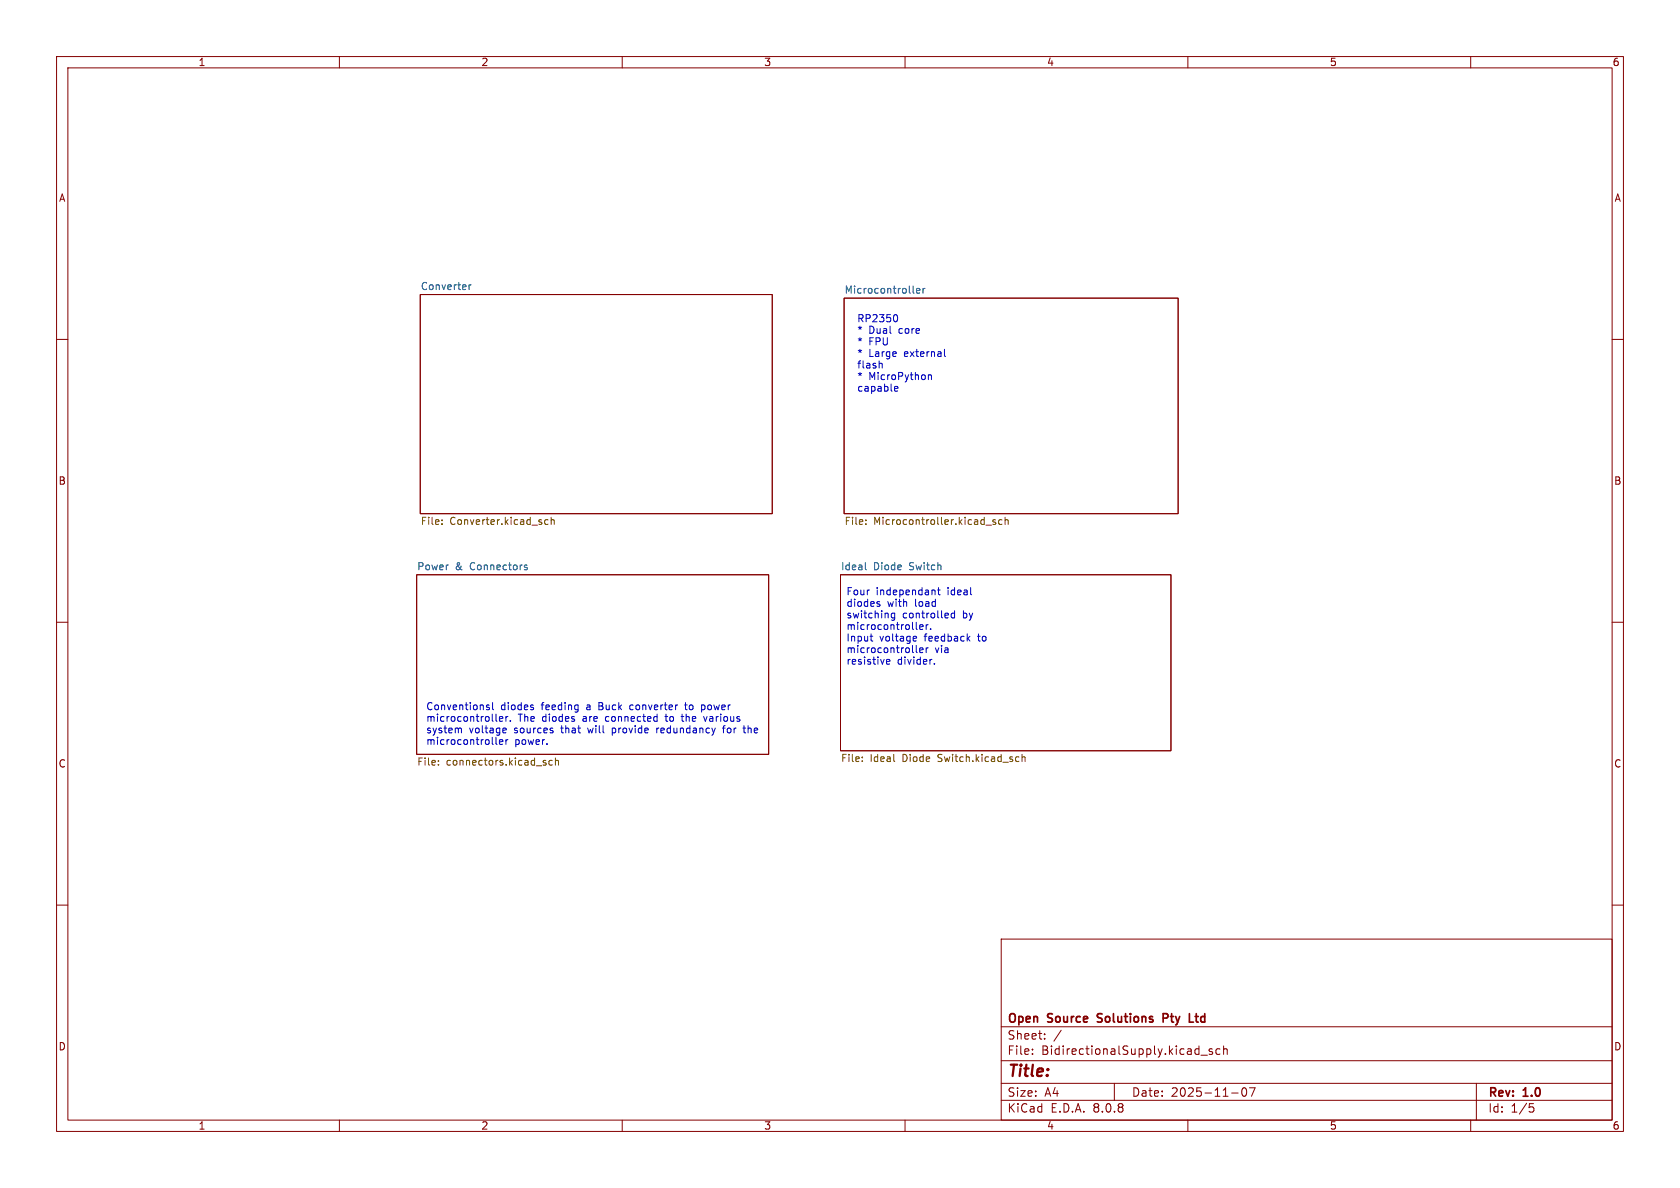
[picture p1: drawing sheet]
<svg xmlns="http://www.w3.org/2000/svg" width="297mm" height="210mm" viewBox="0 0 297 210" stroke-linecap="round" stroke-linejoin="round" font-family="sans-serif">
<g fill="none" stroke="#840000" stroke-width=".18">
<path d="M10 10h277v190h-277zM12 12h273v186h-273zM60 10v2M110 10v2M160 10v2M210 10v2M260 10v2M74.3 52.1h62.2v38.7h-62.2zM149.2 52.7h59.1v38.1h-59.1zM10 60h2M285 60h2M10 110h2"/>
<path d="M73.7 101.6h62.2v31.8h-62.2zM148.6 101.6h58.4v31.1h-58.4zM285 110h2M10 160h2M177 166h108v32h-108zM285 160h2M60 198v2M110 198v2M160 198v2M177 194.5h108M177 191.5h108M177 187.5h108"/>
<path d="M177 181.5h108M182.5 186.3v.1M182.5 185.5v.1M184.7 183.6v.1M184.7 182.8v.1M187.6 182.1l-1.3 2M197 191.5v3M210 198v2M212.3 186.5h1.2M214.3 185.5l-.3-.1-.3 .2 .1 .2 .5 .2v.3h-.6M215.7 185.5l-.5-.1-.2 .3v.4l.1 .2h.6M216.3 185.5l.2-.1 .4 .1 .1 .9"/>
<path d="M216.3 184.9v1.5M217.7 193.2h1.2M219.7 192.4l.2-.1a.81 .81 0 0 1 .6 .6 .81 .81 0 0 1-.3 .8l-.2 .1a.81 .81 0 0 1-.3-1.4zM220.9 192.3h1l-.7 1.5M260 198v2M261 191.5v6.5M270.4 195.1h.7M270.5 195.7h.4l.3 .3-.2 .5-.5 .1"/>
</g>
<path d="M194.1 179.3v.5M206.3 179.3l-.7-.1v1.5M206.3 179.9l-.7 .1M211.3 179.7h.5M211.5 179.2l.1 1.4M194 180.6l.2 .1M210.3 180.7h.7" fill="none" stroke="#840000" stroke-width=".3"/>
<path d="M82.9 50.3v.9M83.3 50.3l-.4 .3M161.4 51.6l.2 .2M162 51.4l.6-.1v-.3h-.4l-.2 .2 .1 .6h.5M163.2 51v.8M163.5 51l-.3 .2M92.7 99.9h.5M153 99.5v1l.2 .2M92.7 100.2l.5 .2v.1l-.1 .2h-.4" fill="none" stroke="#006464" stroke-width=".18"/>
<g fill="none" stroke="#725600" stroke-width=".18">
<path d="M78.1 92.6v.1M78.1 91.9v.1M96.9 91.9h-.4l-.2 .2 .1 .6h.5M97.4 92l.2-.1h.3l.1 .8M97.4 91.4v1.3M153.1 92.6v.1M153.1 91.9v.1M174.3 92.8h1M176 91.9h-.3l-.2 .1 .1 .2 .4 .1v.4h-.5M177.1 91.9h-.3l-.3 .2 .2 .6h.4M177.7 92l.2-.1h.3v.8M177.7 91.4v1.3"/>
<path d="M77.5 135.1v.2M77.5 134.5v.1M96.4 134.8l.2 .2-.2 .3M96.4 134.4l.1 .1M97.6 134.5l-.3-.1-.3 .3 .2 .5h.4M98.2 134.5l.2-.1 .3 .1v.8M98.2 134v1.3M152.4 134.5v.1M152.4 133.8v.2M158.1 134.6h.1M180.7 133.4v1.2M180.7 133.9l.2-.1h.3v.8"/>
</g>
<g fill="none" stroke="#0000c2" stroke-width=".18">
<path d="M158.4 55.6a.79 .79 0 0 1 0 1.3M156 64.4v.7M158.1 69l.2 .2 .4-.1M158.7 68.5v.1l-.6 .1M164.1 66.3v.8M164.1 66.4l.2-.1h.3l.1 .8M167 61.7v1.1l.2 .2M153.8 112.5h.5M154.1 113.3h.2M155.2 106.8h.3l.1 .2-.2 .2h-.3M156.7 117l.6-.1v-.3h-.4l-.2 .1 .1 .7h.5M158.2 108.4v1l-.3 .3-.3-.1"/>
<path d="M158.2 108.4h-.4l-.2 .2 .1 .6h.5M161.6 112.5h.4v.3l-.6 .1M162 113.3h-.4M162 114.1v1.1l.2 .2M162 111.2l.2 .1M162.6 110.9l.6-.2-.1-.2-.3-.1-.2 .2v.6h.5M162.6 114.9l.6-.1-.1-.2-.3-.1-.2 .2v.6h.5M163.7 110.4v.9M163.7 114.5v.9M164.1 110.4l-.4 .3M164.1 114.5l-.4 .3M164.5 111.2v.1"/>
<path d="M165.1 104.3l.2 .2v.6M165.2 117.3v.1M165.7 104.3h.5M165.9 103.9v1.1l.3 .1M168.8 108.4h-.4l-.3 .2 .2 .6h.5M168.8 108v1.2M171.1 112.8l.4 .5M171.5 112.5l-.5 .5M81.2 128.7l.4 .2v.7M86.5 124.7l-.3-.1-.2 .2 .1 .2 .4 .1v.3h-.5M87.1 124.2v1.1l.2 .2M87.7 130.3v1.1l.2 .2"/>
<path d="M87.7 127.4l.2 .1M88.3 127.1l.6-.1-.1-.3h-.3l-.2 .1v.6h.5M88.3 130.9v.6h.5M88.9 130.9v.2l-.6 .1M89.1 128.7l.3 .1 .1 .2-.6 .1M89.4 129.5l-.3 .1M89.4 126.7v.8M89.4 130.8v.8M89.8 126.7l-.4 .2M89.8 130.8l-.4 .2M90.2 127.4v.1M94.3 125.1v.3"/>
<path d="M97.7 129.2v.3M102.1 124.6l.1 .1M102.2 124.6l-.1 1.2M102.2 125.4l-.1 .1M108.2 128.7v1.3M108.2 129.5l.2 .1M108.4 128.7l-.2 .1M111.6 124.6l-.3 .3v.3l.3 .3M116.1 128.7v.9M116.5 128.7l-.4 .2M117.6 126.7h.4M117.7 126.2l.1 1.2"/>
<path d="M120.4 126.7h.5M120.6 126.2v1.1l.3 .2M121 124.6h.5M121.2 124.2v1.1l.3 .2M124 124.7l.4-.1 .2 .1M124.4 126.7l.3 .8 .3-.8M124.6 125.3l-.2 .2-.4-.1M127.7 128.7h.5M127.9 128.5v1.1M131.3 128.7h.5M131.6 129.5l.2 .1"/>
</g>
<text font-size="2.8" fill="#840000" x="178" y="190.9">Title:</text>
<g font-size="2.1" fill="#840000">
<text x="178" y="184">Sheet:</text>
<text x="178" y="181.2">Open</text>
<text x="185.3" y="181.2">Source</text>
<text x="194.7" y="181.2">Solutions</text>
<text x="206.9" y="181.2">Pty</text>
<text x="212.1" y="181.2">Ltd</text>
<text x="178" y="186.7">File:</text>
<text x="184.1" y="186.7">BidirectionalSupply.kicad_sch</text>
<text x="178" y="196.9">KiCad</text>
<text x="178" y="194.1">Size:</text>
<text x="184.7" y="194.1">A4</text>
<text x="185.7" y="196.9">E.D.A.</text>
<text x="193.3" y="196.9">8.0.8</text>
<text x="200" y="194.1">Date:</text>
<text x="207" y="194.1">2025-11-07</text>
<text x="263" y="194.3">Rev:</text>
<text x="263" y="196.9">Id:</text>
<text x="267.1" y="196.9">1/5</text>
<text x="269.4" y="194.3">1.0</text>
</g>
<g font-size="1.8" fill="#840000">
<text x="35" y="11.9">1</text>
<text x="85" y="11.9">2</text>
<text x="135" y="11.9">3</text>
<text x="185" y="11.9">4</text>
<text x="235" y="11.9">5</text>
<text x="285" y="11.9">6</text>
<text x="10.3" y="35.9">A</text>
<text x="285.3" y="35.9">A</text>
<text x="10.3" y="85.9">B</text>
<text x="285.3" y="85.9">B</text>
<text x="10.3" y="135.9">C</text>
<text x="285.3" y="135.9">C</text>
<text x="10.3" y="185.9">D</text>
<text x="285.3" y="185.9">D</text>
<text x="35" y="199.9">1</text>
<text x="85" y="199.9">2</text>
<text x="135" y="199.9">3</text>
<text x="185" y="199.9">4</text>
<text x="235" y="199.9">5</text>
<text x="285" y="199.9">6</text>
</g>
<g font-size="1.8" fill="#006464">
<text x="74.3" y="51.4">Converter</text>
<text x="149.2" y="52">Microcontroller</text>
<text x="73.7" y="100.9">Power</text>
<text x="80.5" y="100.9">&amp;</text>
<text x="83.2" y="100.9">Connectors</text>
<text x="148.6" y="100.9">Ideal</text>
<text x="154.4" y="100.9">Diode</text>
<text x="160.8" y="100.9">Switch</text>
</g>
<g font-size="1.8" fill="#0000c2">
<text x="151.4" y="57.3">RP2350</text>
<text x="151.4" y="59.3">*</text>
<text x="153.6" y="59.3">Dual</text>
<text x="159" y="59.3">core</text>
<text x="151.4" y="61.4">*</text>
<text x="151.4" y="63.4">*</text>
<text x="151.4" y="65.5">flash</text>
<text x="153.6" y="61.4">FPU</text>
<text x="153.6" y="63.4">Large</text>
<text x="160" y="63.4">external</text>
<text x="151.4" y="67.5">*</text>
<text x="151.4" y="69.6">capable</text>
<text x="153.6" y="67.5">MicroPython</text>
<text x="149.5" y="105.5">Four</text>
<text x="149.5" y="107.6">diodes</text>
<text x="154.9" y="105.5">independant</text>
<text x="156.9" y="107.6">with</text>
<text x="161.9" y="107.6">load</text>
<text x="167.6" y="105.5">ideal</text>
<text x="149.5" y="109.6">switching</text>
<text x="149.5" y="111.7">microcontroller.</text>
<text x="149.5" y="113.7">Input</text>
<text x="155.5" y="113.7">voltage</text>
<text x="159.5" y="109.6">controlled</text>
<text x="163.6" y="113.7">feedback</text>
<text x="170.3" y="109.6">by</text>
<text x="173.2" y="113.7">to</text>
<text x="149.5" y="115.8">microcontroller</text>
<text x="149.5" y="117.8">resistive</text>
<text x="158.6" y="117.8">divider.</text>
<text x="165.3" y="115.8">via</text>
<text x="75.2" y="125.9">Conventionsl</text>
<text x="88.5" y="125.9">diodes</text>
<text x="95.9" y="125.9">feeding</text>
<text x="104" y="125.9">a</text>
<text x="106.3" y="125.9">Buck</text>
<text x="112" y="125.9">converter</text>
<text x="122" y="125.9">to</text>
<text x="125.1" y="125.9">power</text>
<text x="75.2" y="127.9">microcontroller.</text>
<text x="75.2" y="130">system</text>
<text x="82.9" y="130">voltage</text>
<text x="91" y="130">sources</text>
<text x="91.6" y="127.9">The</text>
<text x="96" y="127.9">diodes</text>
<text x="99.5" y="130">that</text>
<text x="103.3" y="127.9">are</text>
<text x="104.4" y="130">will</text>
<text x="107.5" y="127.9">connected</text>
<text x="108.9" y="130">provide</text>
<text x="116.9" y="130">redundancy</text>
<text x="118.4" y="127.9">to</text>
<text x="121.4" y="127.9">the</text>
<text x="125.5" y="127.9">various</text>
<text x="128.9" y="130">for</text>
<text x="132.8" y="130">the</text>
<text x="75.2" y="132">microcontroller</text>
<text x="91" y="132">power.</text>
</g>
<g font-size="1.8" fill="#725600">
<text x="74.3" y="93.1">File:</text>
<text x="79.5" y="93.1">Converter.kicad_sch</text>
<text x="149.2" y="93.1">File:</text>
<text x="154.4" y="93.1">Microcontroller.kicad_sch</text>
<text x="73.7" y="135.7">File:</text>
<text x="78.9" y="135.7">connectors.kicad_sch</text>
<text x="148.6" y="135">File:</text>
<text x="153.8" y="135">Ideal</text>
<text x="159.6" y="135">Diode</text>
<text x="166.1" y="135">Switch.kicad_sch</text>
</g>
</svg>
